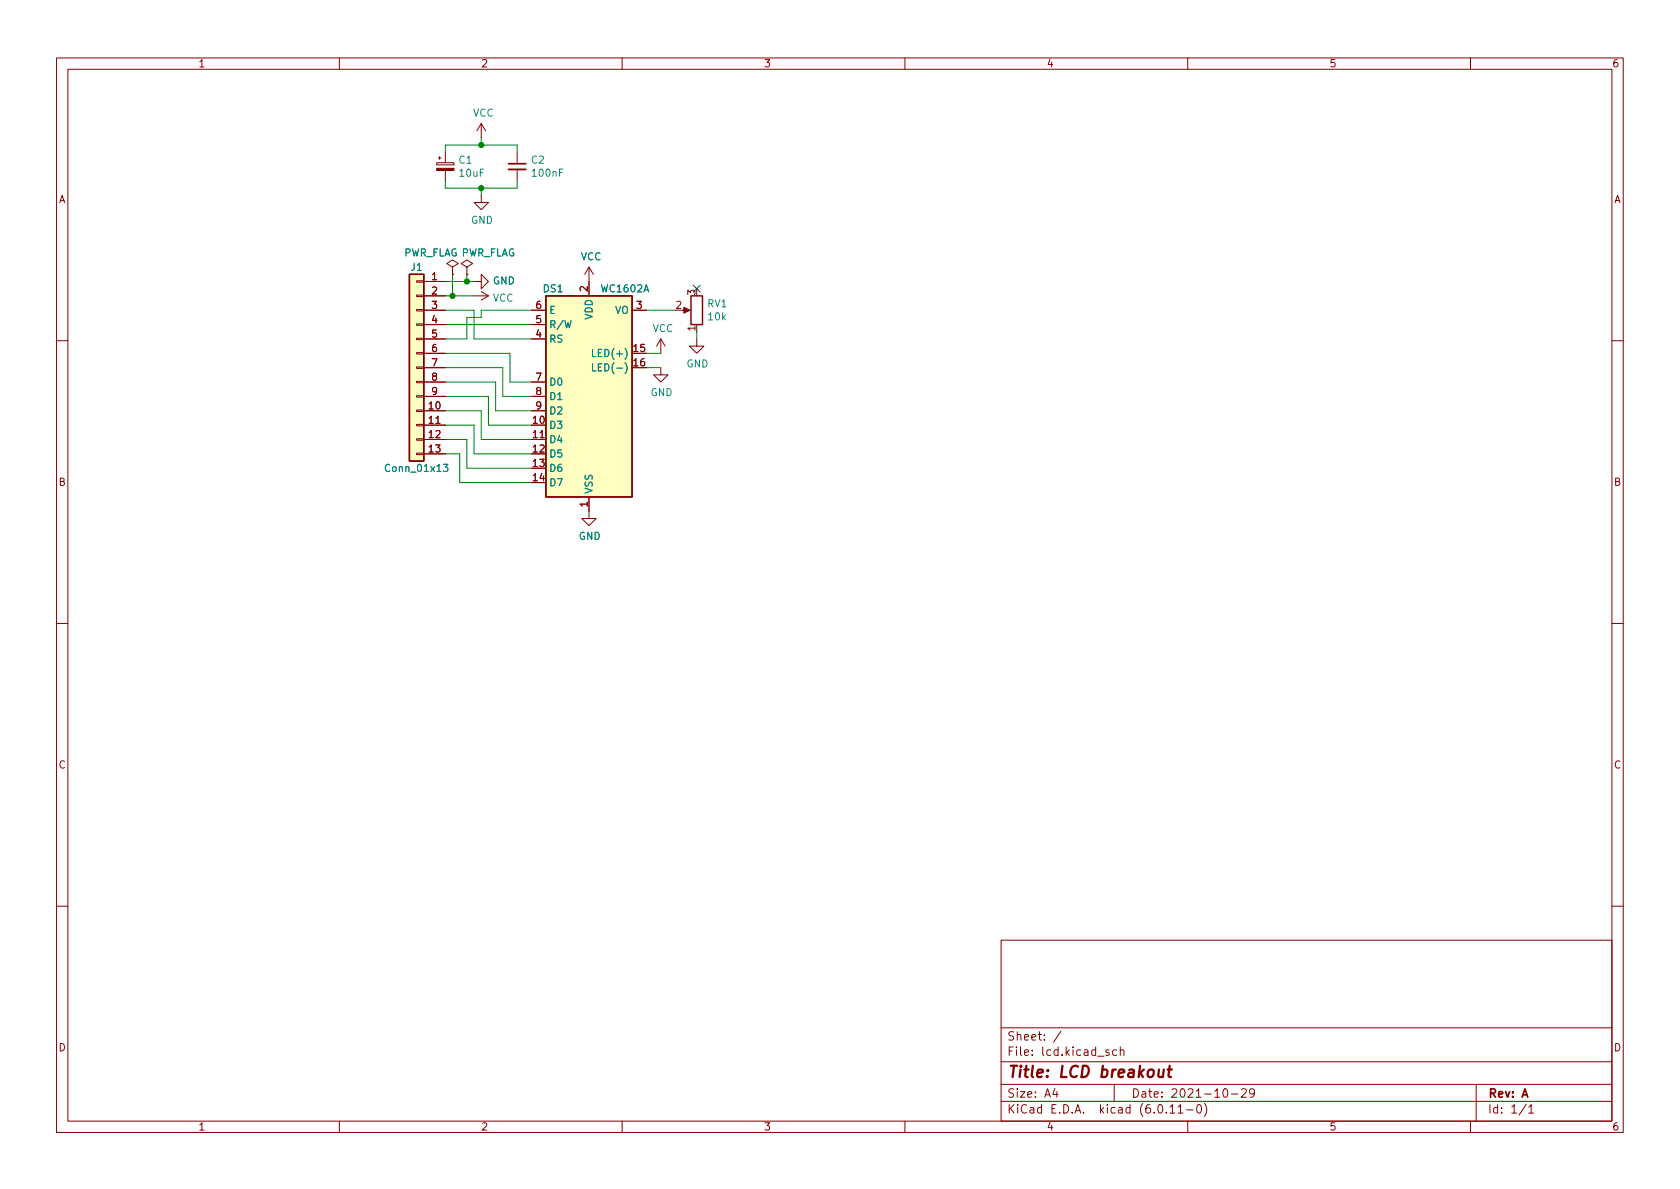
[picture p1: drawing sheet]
<svg xmlns="http://www.w3.org/2000/svg" width="297mm" height="210mm" viewBox="0 0 297 210" stroke-linecap="round" stroke-linejoin="round" font-family="sans-serif">
<g fill="none" stroke="#840000" stroke-width=".18">
<path d="M10 10.2h277v190.1h-277zM12 12.2h273v186.1h-273zM60 10.2v2M110 10.2v2M160 10.2v2M210 10.2v2M260 10.2v2M77.2 28.8h3.1v.4h-3.1zM77.5 27.9h.5M77.7 27.7v.5M78.7 26.9v1.9M78.7 30.1v1.9"/>
<path d="M85.1 34.5v1.3h1.3l-1.3 1.3-1.3-1.3h1.3M85.1 21.8l-.8 1.3M85.1 21.8v2.6M85.1 21.8l.8 1.3M91.4 26.9v2.1M91.4 30v2M73.7 59.8h1.2v.3h-1.2zM73.7 57.3h1.2v.2h-1.2zM73.7 54.7h1.2v.3h-1.2zM73.7 52.2h1.2v.2h-1.2zM73.7 49.7h1.2v.2h-1.2zM74.9 54.9h3.8"/>
<path d="M74.9 59.9h3.8M74.9 57.4h3.8M74.9 49.8h3.8M74.9 52.3h3.8M80 47.2l1-.6-1-.6-1 .6 1 .6v1.3M80 48.5h.1M82.5 47.2l1.1-.6-1.1-.6-1 .6 1 .6v1.3M82.5 48.5h.1M83.8 49.8h1.3v-1.3l1.3 1.3-1.3 1.2v-1.2M83.8 52.3h2.6M85.1 51.6l1.3 .7M86.4 52.3l-1.3 .8"/>
<path d="M94 54.9h2.5M94 59.9h2.5M94 57.4h2.5M104.1 47.2v5.1M104.1 47.2l-.7 1.3M104.1 47.2l.8 1.3M111.8 54.9h2.5M116.8 59.9l-.7 1.3M116.8 59.9v2.6M116.8 59.9l.8 1.3M120.6 54.9h1.1M123.2 59.9v1.3h1.3l-1.3 1.3-1.3-1.3h1.3"/>
<path d="M123.2 57.4v1.3M10 60.2h2M73.7 77.6h1.2v.2h-1.2zM73.7 75.1h1.2v.2h-1.2zM73.7 72.5h1.2v.3h-1.2zM73.7 70h1.2v.2h-1.2zM73.7 67.4h1.2v.3h-1.2zM73.7 64.9h1.2v.2h-1.2zM73.7 62.4h1.2v.2h-1.2zM74.9 75.2h3.8M74.9 77.7h3.8M74.9 62.5h3.8"/>
<path d="M74.9 65h3.8M74.9 67.6h3.8M74.9 70.1h3.8M74.9 72.6h3.8M77.1 74.9h.7M94 75.2h2.5M94 77.7h2.5M94 67.6h2.5M94 70.1h2.5M94 72.6h2.5M95.5 77.4h.7M111.8 62.5h2.5"/>
<path d="M111.8 65h2.5M116.8 65v1.3h1.3l-1.3 1.3-1.2-1.3h1.2M285 60.2h2M73.7 80.1h1.2v.3h-1.2zM74.9 80.3h3.8M94 80.3h2.5M94 82.8h2.5M94 85.3h2.5M104.1 87.9v3.8h1.3l-1.3 1.3-1.2-1.3h1.2M10 110.2h2M285 110.2h2M10 160.2h2"/>
<path d="M177 166.3h108v32h-108zM285 160.2h2M60 198.3v2M110 198.3v2M160 198.3v2M177 194.8h108M177 191.8h108M177 187.8h108M177 181.8h108M182.5 186.5v.1M182.5 185.7v.1M184.6 183.8v.1"/>
<path d="M184.6 183v.1M187.6 182.4l-1.3 1.9M197 191.8v3M198.1 185.8l.2-.2 .3 .1 .1 .9M198.1 185.1v1.5M210 198.3v2M211.8 195.4l.1-.1a.81 .81 0 0 1 .6 .7 .81 .81 0 0 1-.3 .8h-.1a.81 .81 0 0 1-.6-.6 .81 .81 0 0 1 .3-.8zM212.9 195.1a1.72 1.72 0 0 1 0 2.3M217.7 193.5h1.2M219.5 192.7l.6-.2 .2 .2 .1 .3-1 1h1M221.8 193.2l-.3 .3-.4-.1-.2-.2 .2-.6 .4-.1 .2 .2a.99 .99 0 0 1-.3 1.3h-.3M260 198.3v2"/>
<path d="M261 191.8v6.5M270.3 195.8l.4-.5v1.5M270.3 196.8h.9"/>
</g>
<g fill="#ffffc2" stroke="#ffffc2" stroke-width=".18">
<path d="M96.5 52.3h15.3v35.6h-15.3z"/>
<path d="M72.4 48.5h2.5v33h-2.5z"/>
</g>
<path d="M72.4 48.5h2.5v33h-2.5zM96.5 52.3h15.3v35.6h-15.3zM122.2 52.3h2v5.1h-2z" fill="none" stroke="#840000" stroke-width=".25"/>
<path d="M99.5 29.9h-.6v1.3M110.5 61.6a1.46 1.46 0 0 1 0 1.9M110.5 64.1a1.46 1.46 0 0 1 0 2M78.4 82.1h.8l-.4 .5 .3 .1v.6l-.1 .1-.6-.1" fill="none" stroke="#008484" stroke-width=".18"/>
<path d="M89.9 30h3.1" fill="none" stroke="#840000" stroke-width=".33"/>
<path d="M89.9 29h3.1" fill="none" stroke="#840000" stroke-width=".3"/>
<g fill="#840000" stroke="#840000" stroke-width=".18">
<path d="M120.9 54.4l1.1 .5-1.1 .5z"/>
<path d="M77.2 29.8h3.1v.3h-3.1z"/>
</g>
<g fill="none" stroke="#008400" stroke-width=".18">
<path d="M78.7 26.9v-1.3h12.7v1.3M78.7 32v1.3h12.7v-1.3M85.1 24.4v1.2M85.1 33.3v1.2M78.7 54.9h5.1v5h10.2M78.7 52.3h5.1M78.7 49.8h5.1M78.7 57.4h15.3M80 48.5v3.8M82.5 48.5v1.3M94 54.9h-8.9v1.2h-2.6v3.8h-3.8M114.3 54.9h5.1"/>
<path d="M123.2 58.7v1.2M78.7 65h10.2v5.1h5.1M78.7 72.6h6.4v5.1h8.9M78.7 62.5h11.5v5.1h3.8M78.7 75.2h5.1v5.1h10.2M78.7 77.7h3.8v5.1h11.5M78.7 67.6h8.9v5h6.4M78.7 70.1h7.7v5.1h7.6M114.3 65h2.5M114.3 62.5h2.5M78.7 80.3h2.6v5h12.7"/>
</g>
<path d="M122.6 50.4l1.2 1.3M123.8 50.4l-1.2 1.3" fill="none" stroke="#000084" stroke-width=".18"/>
<g fill="#008400" stroke="#008400" stroke-width=".18">
<circle cx="85.1" cy="33.3" r=".46"/>
<circle cx="85.1" cy="25.6" r=".46"/>
<circle cx="80" cy="52.3" r=".46"/>
<circle cx="82.5" cy="49.8" r=".46"/>
</g>
<g font-size="2.8" fill="#840000">
<text x="178" y="191.2">Title:</text>
<text x="187.3" y="191.2">LCD breakout</text>
</g>
<g font-size="2.1" fill="#840000">
<text x="178" y="184.5">Sheet:</text>
<text x="178" y="187.2">File:</text>
<text x="184.4" y="187.2">lcd.kicad_sch</text>
<text x="178" y="197.4">KiCad</text>
<text x="178" y="194.6">Size:</text>
<text x="184.7" y="194.6">A4</text>
<text x="185.7" y="197.4">E.D.A.</text>
<text x="194.6" y="197.4">kicad</text>
<text x="200" y="194.6">Date:</text>
<text x="201.8" y="197.4">(6.0.11-0)</text>
<text x="207" y="194.6">2021-10-29</text>
<text x="263" y="194.6">Rev:</text>
<text x="263" y="197.4">Id:</text>
<text x="267.1" y="197.4">1/1</text>
<text x="269.1" y="194.6">A</text>
</g>
<g font-size="1.8" fill="#840000">
<text x="35" y="12.3">1</text>
<text x="85" y="12.3">2</text>
<text x="135" y="12.3">3</text>
<text x="185" y="12.3">4</text>
<text x="235" y="12.3">5</text>
<text x="285" y="12.3">6</text>
<text x="10.4" y="36.3">A</text>
<text x="285.4" y="36.3">A</text>
<text x="76.2" y="49.5">1</text>
<text x="76.2" y="52.1">2</text>
<text x="103.9" y="51.7" transform="rotate(-90 103.9 51.7)">2</text>
<text x="122.9" y="52.4" transform="rotate(-90 122.9 52.4)">3</text>
<text x="76.2" y="54.6">3</text>
<text x="76.2" y="57.1">4</text>
<text x="76.2" y="59.7">5</text>
<text x="94.6" y="59.7">4</text>
<text x="94.6" y="57.1">5</text>
<text x="94.6" y="54.6">6</text>
<text x="112.3" y="54.6">3</text>
<text x="119.3" y="54.6">2</text>
<text x="122.9" y="58.7" transform="rotate(-90 122.9 58.7)">1</text>
<text x="76.2" y="62.2">6</text>
<text x="76.2" y="64.8">7</text>
<text x="111.7" y="62.2">15</text>
<text x="111.7" y="64.8">16</text>
<text x="76.2" y="67.3">8</text>
<text x="76.2" y="69.8">9</text>
<text x="94.6" y="67.3">7</text>
<text x="94.6" y="69.8">8</text>
<text x="75.5" y="72.4">10</text>
<text x="75.5" y="74.9">11</text>
<text x="75.5" y="77.5">12</text>
<text x="94" y="74.9">10</text>
<text x="94" y="77.5">11</text>
<text x="94.6" y="72.4">9</text>
<text x="75.5" y="80">13</text>
<text x="94" y="80">12</text>
<text x="94" y="82.5">13</text>
<text x="10.3" y="86.3">B</text>
<text x="94" y="85.1">14</text>
<text x="103.9" y="89.8" transform="rotate(-90 103.9 89.8)">1</text>
<text x="285.3" y="86.3">B</text>
<text x="10.3" y="136.3">C</text>
<text x="285.3" y="136.3">C</text>
<text x="10.3" y="186.3">D</text>
<text x="285.3" y="186.3">D</text>
<text x="35" y="200.3">1</text>
<text x="85" y="200.3">2</text>
<text x="135" y="200.3">3</text>
<text x="185" y="200.3">4</text>
<text x="235" y="200.3">5</text>
<text x="285" y="200.3">6</text>
</g>
<g font-size="1.8" fill="#008484">
<text x="83.6" y="21">VCC</text>
<text x="81" y="29.3">C1</text>
<text x="93.8" y="29.3">C2</text>
<text x="81" y="31.6">10uF</text>
<text x="93.8" y="31.6">100nF</text>
<text x="83.2" y="40">GND</text>
<text x="71.4" y="45.7">PWR_FLAG PWR_FLAG</text>
<text x="102.6" y="46.4">VCC</text>
<text x="72.5" y="48.3">J1</text>
<text x="87.1" y="50.7">GND</text>
<text x="87.1" y="53.7">VCC</text>
<text x="95.9" y="52.1">DS1</text>
<text x="106.1" y="52.1">WC1602A</text>
<text x="97" y="58.4">R/W</text>
<text x="97" y="55.9">E</text>
<text x="105.2" y="56.6" transform="rotate(-90 105.2 56.6)">VDD</text>
<text x="108.7" y="55.9">VO</text>
<text x="115.3" y="59.1">VCC</text>
<text x="125" y="54.7">RV1</text>
<text x="125" y="57">10k</text>
<text x="97" y="61">RS</text>
<text x="104.4" y="63.5">LED(+)</text>
<text x="121.3" y="65.4">GND</text>
<text x="97" y="68.6">D0</text>
<text x="97" y="71.1">D1</text>
<text x="104.4" y="66">LED(-)</text>
<text x="115" y="70.4">GND</text>
<text x="97" y="76.2">D3</text>
<text x="97" y="73.7">D2</text>
<text x="67.8" y="83.8">Conn_01x13</text>
<text x="97" y="78.7">D4</text>
<text x="97" y="81.3">D5</text>
<text x="97" y="83.8">D6</text>
<text x="97" y="86.4">D7</text>
<text x="105.2" y="87.4" transform="rotate(-90 105.2 87.4)">VSS</text>
<text x="102.3" y="95.8">GND</text>
</g>
</svg>
